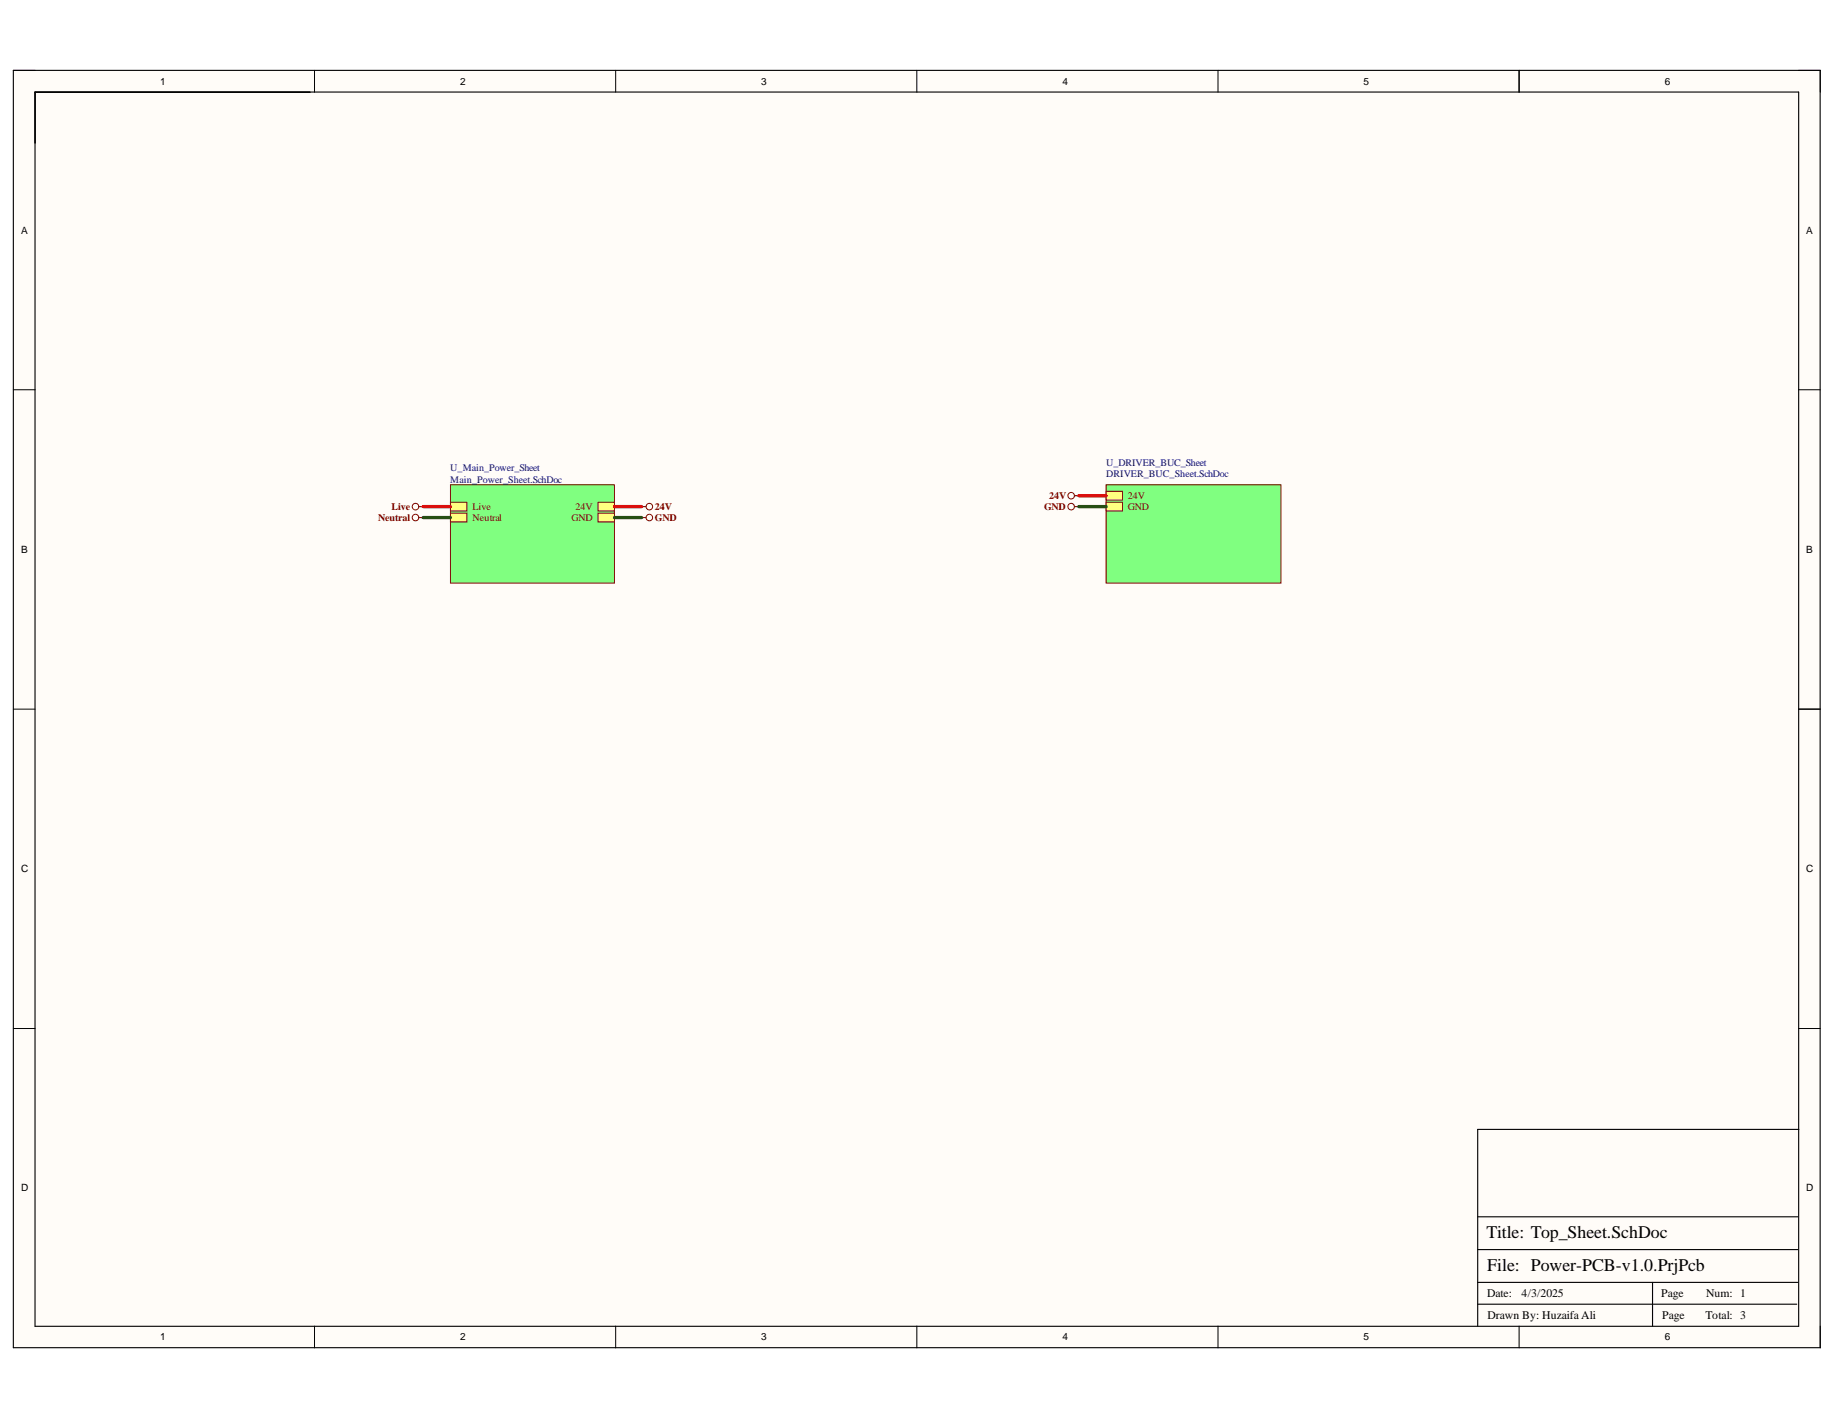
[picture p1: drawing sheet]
<svg xmlns="http://www.w3.org/2000/svg" width="279mm" height="216mm" viewBox="0 0 279 216" stroke-linecap="round" stroke-linejoin="round" font-family="sans-serif">
<g fill="#fffcf8">
<path d="M2 10.7h274.9v194.2h-274.9z" fill-rule="evenodd"/>
<path d="M5.4 14h268.1v187.6h-268.1z" fill-rule="evenodd"/>
</g>
<g fill="none" stroke="#000" stroke-width=".15">
<path d="M2 10.7h3.4M47.8 10.7v3.3M93.6 10.7v3.3M139.4 10.7v3.3M185.3 10.7v3.3M231.1 10.7v3.3M273.5 10.7h3.4v3.3M2 59.3h3.4M273.5 59.3h3.4M2 107.8h3.4M273.5 107.8h3.4M2 156.4h3.4"/>
<path d="M273.5 156.4h3.4M47.8 201.6v3.3M93.6 201.6v3.3M139.4 201.6v3.3M185.3 201.6v3.3M231.1 201.6v3.3M276.9 201.6v3.3"/>
</g>
<path d="M2 10.7h274.8v194.2h-274.8zM5.3 14h268.3v187.7h-268.3zM5.3 14h41.9M231.1 10.7v3.3M273.6 107.8h3.3M273.6 171.7h-48.8v29.9M224.8 198.3h48.5M224.8 195h48.6M224.8 190h48.6M224.8 185h48.6M251.3 195v6.6" fill="none" stroke="#000" stroke-width=".17"/>
<path d="M168.2 73.7h26.6v15h-26.6z" fill-rule="evenodd" fill="#80ff80"/>
<path d="M168.2 73.7h26.6v15h-26.6z" fill="none" stroke="#800000" stroke-width=".15"/>
<path d="M168.2 74.7h2.5v1.3h-2.5z" fill-rule="evenodd" fill="#ffff80"/>
<path d="M168.2 74.7h2.5v1.3h-2.5z" fill="none" stroke="#800000" stroke-width=".15"/>
<path d="M168.2 76.4h2.5v1.3h-2.5z" fill-rule="evenodd" fill="#ffff80"/>
<path d="M168.2 76.4h2.5v1.3h-2.5z" fill="none" stroke="#800000" stroke-width=".15"/>
<path d="M68.5 73.7h24.9v15h-24.9z" fill-rule="evenodd" fill="#80ff80"/>
<path d="M68.5 73.7h24.9v15h-24.9z" fill="none" stroke="#800000" stroke-width=".15"/>
<path d="M91 76.4h2.4v1.3h-2.4z" fill-rule="evenodd" fill="#ffff80"/>
<path d="M91 76.4h2.4v1.3h-2.4z" fill="none" stroke="#800000" stroke-width=".15"/>
<path d="M91 78h2.4v1.4h-2.4z" fill-rule="evenodd" fill="#ffff80"/>
<path d="M91 78h2.4v1.4h-2.4z" fill="none" stroke="#800000" stroke-width=".15"/>
<path d="M68.5 76.4h2.5v1.3h-2.5z" fill-rule="evenodd" fill="#ffff80"/>
<path d="M68.5 76.4h2.5v1.3h-2.5z" fill="none" stroke="#800000" stroke-width=".15"/>
<path d="M68.5 78h2.5v1.4h-2.5z" fill-rule="evenodd" fill="#ffff80"/>
<g fill="none" stroke="#800000" stroke-width=".15">
<path d="M68.5 78h2.5v1.4h-2.5z"/>
<circle cx="63.2" cy="78.7" r=".5"/>
<circle cx="63.2" cy="77" r=".5"/>
<circle cx="98.8" cy="78.7" r=".5"/>
<circle cx="98.8" cy="77" r=".5"/>
<circle cx="162.9" cy="75.4" r=".5"/>
<circle cx="162.9" cy="77" r=".5"/>
</g>
<path d="M63.7 77h.7M63.7 78.7h.7M97.6 77h.7M97.6 78.7h.7M163.4 77h.7M163.4 75.4h.7" fill="none" stroke="#800000" stroke-width=".17"/>
<path d="M64.4 78.7h4.1M93.4 78.7h4.2M164.1 77h4.1" fill="none" stroke="#274e13" stroke-width=".51"/>
<path d="M64.4 77h4.1M93.4 77h4.2M164.1 75.4h4.1" fill="none" stroke="#f00" stroke-width=".51"/>
<g font-size="2.7">
<text x="226.1" y="188.2">Title: Top_Sheet.SchDoc</text>
<text x="226.2" y="193.2">File: Power-PCB-v1.0.PrjPcb</text>
</g>
<g font-size="1.8">
<text x="226.2" y="197.2">Date:</text>
<text x="231.4" y="197.2">4/3/2025</text>
<text x="252.6" y="197.2">Page</text>
<text x="259.5" y="197.2">Num: 1</text>
<text x="226.3" y="200.5">Drawn By: Huzaifa Ali</text>
<text x="252.8" y="200.5">Page</text>
<text x="259.4" y="200.5">Total: 3</text>
</g>
<g font-size="1.5">
<text x="24.4" y="12.9">1</text>
<text x="70" y="12.9">2</text>
<text x="115.8" y="12.9">3</text>
<text x="161.6" y="12.9">4</text>
<text x="207.4" y="12.9">5</text>
<text x="253.2" y="12.9">6</text>
<text x="3.2" y="35.5">A</text>
<text x="274.7" y="35.5">A</text>
<text x="3.2" y="84">B</text>
<text x="274.7" y="84">B</text>
<text x="3.2" y="132.6">C</text>
<text x="274.7" y="132.6">C</text>
<text x="3.2" y="181.1">D</text>
<text x="274.7" y="181.1">D</text>
<text x="24.4" y="203.8">1</text>
<text x="70" y="203.8">2</text>
<text x="115.8" y="203.8">3</text>
<text x="161.6" y="203.8">4</text>
<text x="207.4" y="203.8">5</text>
<text x="253.2" y="203.8">6</text>
</g>
<g font-size="1.5" fill="#000080">
<text x="68.5" y="71.7">U_Main_Power_Sheet</text>
<text x="168.3" y="70.8">U_DRIVER_BUC_Sheet</text>
<text x="68.5" y="73.4">Main_Power_Sheet.SchDoc</text>
<text x="168.3" y="72.5">DRIVER_BUC_Sheet.SchDoc</text>
</g>
<g font-size="1.5" fill="#800000">
<text x="59.5" y="77.5">Live</text>
<text x="71.9" y="77.5">Live</text>
<text x="87.5" y="77.5">24V</text>
<text x="99.6" y="77.5">24V</text>
<text x="158.8" y="77.5">GND</text>
<text x="159.6" y="75.8">24V</text>
<text x="171.6" y="75.8">24V</text>
<text x="171.6" y="77.5">GND</text>
<text x="57.5" y="79.2">Neutral</text>
<text x="71.9" y="79.2">Neutral</text>
<text x="86.9" y="79.2">GND</text>
<text x="99.6" y="79.2">GND</text>
</g>
</svg>
